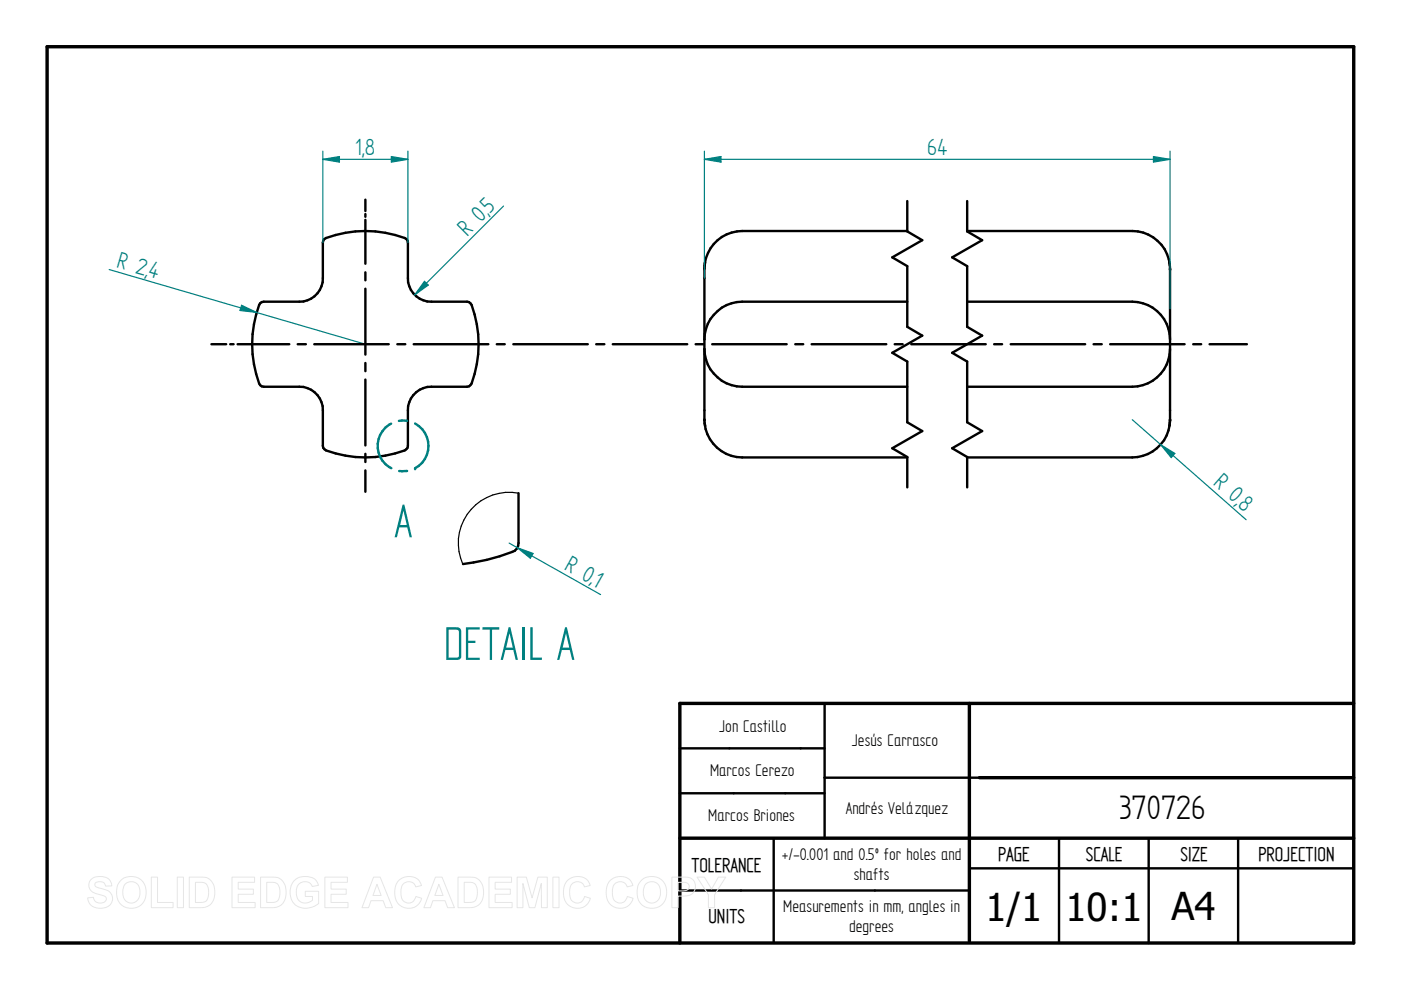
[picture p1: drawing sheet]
<svg xmlns="http://www.w3.org/2000/svg" width="297mm" height="210mm" viewBox="0 0 297 210" stroke-linecap="round" stroke-linejoin="round" font-family="sans-serif">
<path d="M10 9.9h277v190h-277zM205.5 149.1v50.5M287 149.1h-142.9v50.8M144.1 177.7h142.9M207.6 164.9h79.4" fill="none" stroke="#000" stroke-width=".72"/>
<g fill="none" stroke="#000" stroke-width=".51">
<path d="M149.3 57v31.9M149.5 55.6l-.2 1.4M192.4 42.6v6.5l3.1 1.8-6.3 3.7 3.2 1.8v12.9l3.1 1.9-6.3 3.6 3.2 1.9v12.8l3.1 1.9-6.3 3.6 3.2 1.9v6.4M192.4 49h-35.1a8 8 0 0 0-8 7.9M205.1 49h35a8.1 8.1 0 0 1 7.9 7.1M205.1 42.6v6.5l3.1 1.8-6.3 3.7 3.2 1.8v12.9l3.1 1.9-6.3 3.6 3.2 1.9v12.8l3.1 1.9-6.3 3.6 3.2 1.9v6.4M247.9 55.6l.2 1.4M248.1 57v31.9M55.2 64.3l.7-.3h7.6a4.9 4.9 0 0 0 4.9-5v-7.6l.4-.7a23.1 23.1 0 0 1 17.3 0l.4 .7v7.6a4.9 4.9 0 0 0 5 5h7.5l.7 .3a22.3 22.3 0 0 1 1.4 12.9l-1.1 4.1-.6 .6-7.9 .1a4.9 4.9 0 0 0-5 5v7.5l-.4 .8a22.3 22.3 0 0 1-12.9 1.3l-4.1-1.1-.6-.5-.1-8a4.9 4.9 0 0 0-4.9-5h-7.6l-.7-.3a23.1 23.1 0 0 1 0-17.4zM149.3 74a8.1 8.1 0 0 0 8 8h35.1M192.4 64h-35.1a8.1 8.1 0 0 0-8 8M205.1 64h35a8.1 8.1 0 0 1 8 8"/>
<path d="M248.1 74a8 8 0 0 1-8 8h-35M149.3 89l.2 1.3M149.4 89.8a8.1 8.1 0 0 0 7.9 7.2h35.1M248.1 89a8.1 8.1 0 0 1-8 8h-35M248.1 89l-.2 1.3M144.1 158.7h30.7M174.8 149.1v28.6M144.1 168.2h30.7M164 177.7v22.2M207.6 164.9h-32.8M224.5 177.7v22.2M243.5 177.7v22.2"/>
<path d="M262.5 177.7v22.2M144.1 188.8h61.4M205.5 184.1h81.5"/>
</g>
<path d="M149.3 57h.1M248.1 57h.1M149.3 88.9h.1M248.1 88.9h.1" fill="none" stroke="#000" stroke-width=".25"/>
<g fill="#000">
<circle cx="149.3" cy="57" r=".25"/>
<circle cx="248.1" cy="57" r=".25"/>
<circle cx="149.3" cy="88.9" r=".25"/>
<circle cx="149.3" cy="89" r=".25"/>
<circle cx="248.1" cy="88.9" r=".25"/>
<circle cx="248.1" cy="89" r=".25"/>
</g>
<path d="M90.8 94.5a5.3 5.3 0 0 1-2.8 4.8" fill="none" stroke="#008080" stroke-width=".51"/>
<circle cx="88" cy="99.3" r=".25" fill="#008080"/>
<path d="M82.9 89.8a5.3 5.3 0 0 0 .1 9.5M84.6 99.9h1.7M86.3 89.2h-1.7M88 89.8a5.4 5.4 0 0 1 2.8 4.7" fill="none" stroke="#008080" stroke-width=".51"/>
<path d="M109.9 104.6v10.5a1.89 1.89 0 0 1-1.3 1.9 42.1 42.1 0 0 1-10.4 2.6" fill="none" stroke="#000" stroke-width=".51"/>
<path d="M109.9 104.6a10.8 10.8 0 0 0-11.8 15" fill="none" stroke="#000" stroke-width=".25"/>
<path d="M23.2 57.2l54.3 15.8M51.2 64.7l3.2 1.6-3.5-.5z" fill="none" stroke="#008080" stroke-width=".25"/>
<path d="M51.2 64.7l3.2 1.6-3.5-.5z" fill="#008080"/>
<path d="M90 59.6l.8 .9-2.9 2zM106.8 43.7l-18.9 18.8" fill="none" stroke="#008080" stroke-width=".25"/>
<path d="M90 59.6l.8 .9-2.9 2z" fill="#008080"/>
<path d="M107.9 115.1l19.4 11M109.7 116.1l3.3 1.2-.6 1.1z" fill="none" stroke="#008080" stroke-width=".25"/>
<path d="M109.7 116.1l3.3 1.2-.6 1.1z" fill="#008080"/>
<path d="M240.1 89l24.1 21.2M246.1 94.3l3 1.8-.8 .9z" fill="none" stroke="#008080" stroke-width=".25"/>
<path d="M246.1 94.3l3 1.8-.8 .9z" fill="#008080"/>
<path d="M149.3 33.8l3.6-.6v1.2zM149.3 32v27M248.1 32v33.5" fill="none" stroke="#008080" stroke-width=".25"/>
<path d="M149.3 33.8l3.6-.6v1.2z" fill="#008080"/>
<path d="M244.6 33.2l3.5 .6-3.5 .6z" fill="none" stroke="#008080" stroke-width=".25"/>
<path d="M244.6 33.2l3.5 .6-3.5 .6z" fill="#008080"/>
<path d="M68.4 33.8l3.6-.6v1.2zM68.4 32v19.4M86.5 32v19.4M149.3 33.8h98.8" fill="none" stroke="#008080" stroke-width=".25"/>
<g fill="none" stroke="#000" stroke-width=".51">
<path d="M77.5 42.3v2.4M77.5 45.4v.6M77.5 46.6v9.3M77.5 57.7v1.7M44.8 73h3.2M48.8 73h.7M50.4 73h10.9M63.1 73h1.8M66.6 73h15.8M77.5 61.2v14M77.5 77v1.7M84.2 73h1.7"/>
<path d="M87.7 73h15.8M105.3 73h1.7M108.8 73h15.8M126.4 73h1.7M129.9 73h15.8M147.5 73h1.7M151 73h15.8M168.6 73h1.7M172.1 73h15.8M189.7 73h1.7M193.2 73h15.8M210.8 73h1.7"/>
<path d="M214.3 73h15.8M231.9 73h1.7M235.4 73h15.8M253 73h1.7M256.5 73h7.9M77.5 80.5v13.9M77.5 96.2v1.8M77.5 99.7v4.6"/>
</g>
<path d="M68.4 33.8l3.6-.6v1.2z" fill="#008080"/>
<path d="M83 33.2l3.5 .6-3.5 .6z" fill="none" stroke="#008080" stroke-width=".25"/>
<path d="M83 33.2l3.5 .6-3.5 .6z" fill="#008080"/>
<path d="M68.4 33.8h18.1" fill="none" stroke="#008080" stroke-width=".25"/>
<g fill="none" stroke="#e6e6e6" stroke-width=".21">
<path d="M19.3 186.5a3.1 3.1 0 0 1 4 .2l.4 1.1-1.3 .1a1.28 1.28 0 0 0-1-1 1.28 1.28 0 0 0-1.3 .5v.4a5.6 5.6 0 0 0 2.5 .9 1.98 1.98 0 0 1 1.2 2.4 1.98 1.98 0 0 1-2.2 1.5 2.48 2.48 0 0 1-3-2.2l1.2-.2a1.44 1.44 0 0 0 1.3 1.3 1.44 1.44 0 0 0 1.5-.9 1.18 1.18 0 0 0-1.4-.9 2.36 2.36 0 0 1-2.4-2l.1-.7zM25.8 186.5a3.3 3.3 0 0 1 3.9-.1 3.3 3.3 0 0 1 1.2 3.8 3.2 3.2 0 0 1-3.8 2.3 3.2 3.2 0 0 1-2.4-3.8 3 3 0 0 1 1.1-2.2zM26.5 187.5a1.87 1.87 0 0 1 2.2-.4 1.87 1.87 0 0 1 1 2.1 1.87 1.87 0 0 1-1.8 2.3 1.87 1.87 0 0 1-1.9-2.3l.1-.8zM32.1 186h1.3v5.3h3.3v1.1h-4.6zM37.6 186h1.3v6.4h-1.3zM40.1 186h2.4a2.79 2.79 0 0 1 3 3.3 2.79 2.79 0 0 1-2.9 3.1h-2.5zM41.4 187.1a2.64 2.64 0 0 1 2.5 .5 3.3 3.3 0 0 1-.3 3.5l-.8 .2h-1.4zM49.2 186h4.8v1.1h-3.5v1.4h3.2v1.1h-3.2v1.7h3.6v1.1h-4.9zM55.2 186h2.4a2.79 2.79 0 0 1 3.1 3.3 2.79 2.79 0 0 1-3 3.1h-2.5zM56.6 187.1a2.64 2.64 0 0 1 2.4 .5 3.3 3.3 0 0 1-.3 3.5l-.8 .2h-1.3zM62.3 186.8a3.6 3.6 0 0 1 4.6-.2l.6 1.1-1.3 .3a1.8 1.8 0 0 0-2.2-1 1.8 1.8 0 0 0-1.2 2.1 2.01 2.01 0 0 0 1.1 2.2 2.01 2.01 0 0 0 2.3-.4v-.8h-1.5v-1.1h2.9v2.6a3.8 3.8 0 0 1-5.5-.3 4 4 0 0 1 .2-4.5zM68.9 186h4.8v1.1h-3.5v1.4h3.2v1.1h-3.2v1.7h3.6v1.1h-4.9z"/>
<path d="M79.2 186h1.4l2.6 6.4h-1.4l-.6-1.4h-2.5l-.6 1.4h-1.4zM79.9 187.5l.9 2.4h-1.7zM84.5 186.7a2.87 2.87 0 0 1 4.9 1l-1.3 .3a1.6 1.6 0 0 0-1.8-1 1.6 1.6 0 0 0-1.3 1.7 2.19 2.19 0 0 0 1.3 2.7 1.55 1.55 0 0 0 1.9-1.3l1.2 .4a2.93 2.93 0 0 1-3.4 2 2.93 2.93 0 0 1-2.3-3.3v-.6a3.2 3.2 0 0 1 .8-1.9zM92.3 186h1.4l2.6 6.4h-1.4l-.5-1.4h-2.6l-.5 1.4h-1.4zM93 187.5l.9 2.4h-1.7zM97.1 186h2.4a2.79 2.79 0 0 1 3 3.3 2.79 2.79 0 0 1-2.9 3.1h-2.5zM98.4 187.1a2.64 2.64 0 0 1 2.4 .5 3.3 3.3 0 0 1-.2 3.5l-.9 .2h-1.3zM103.7 186h4.8v1.1h-3.5v1.4h3.2v1.1h-3.2v1.7h3.6v1.1h-4.9zM109.6 186h2l1.2 4.4 1.2-4.4h2v6.4h-1.2v-5.1l-1.4 5.1h-1.2l-1.3-5.1v5.1h-1.3zM117.2 186h1.3v6.4h-1.3zM120.3 186.7a2.87 2.87 0 0 1 4.8 1l-1.2 .3a1.6 1.6 0 0 0-1.9-1 1.6 1.6 0 0 0-1.2 1.7 2.19 2.19 0 0 0 1.3 2.7 1.55 1.55 0 0 0 1.8-1.3l1.3 .4a2.93 2.93 0 0 1-3.5 2 2.93 2.93 0 0 1-2.2-3.3v-.6a3.2 3.2 0 0 1 .8-1.9zM129.3 186.7a2.87 2.87 0 0 1 4.9 1l-1.2 .3a1.6 1.6 0 0 0-1.9-1 1.6 1.6 0 0 0-1.3 1.7 2.19 2.19 0 0 0 1.3 2.7 1.55 1.55 0 0 0 1.9-1.3l1.2 .4a2.93 2.93 0 0 1-3.4 2 2.93 2.93 0 0 1-2.3-3.3l.1-.6a3.2 3.2 0 0 1 .7-1.9z"/>
<path d="M136.2 186.5a3.3 3.3 0 0 1 3.9-.1 3.3 3.3 0 0 1 1.1 3.8 3.2 3.2 0 0 1-3.7 2.3 3.2 3.2 0 0 1-2.4-3.8 3 3 0 0 1 1.1-2.2zM136.9 187.5a1.87 1.87 0 0 1 2.2-.4 1.87 1.87 0 0 1 .9 2.1 1.87 1.87 0 0 1-1.8 2.3 1.87 1.87 0 0 1-1.8-2.3l.1-.8zM142.4 186h2.1a2.5 2.5 0 0 1 2.7 1 2.08 2.08 0 0 1-.1 2.2 2.08 2.08 0 0 1-2.1 .8h-1.2v2.4h-1.4zM143.8 187.1h.6a1.28 1.28 0 0 1 1.7 .9 1.22 1.22 0 0 1-1.6 .9h-.7zM147.8 186h1.5l1.6 2.5 1.4-2.5h1.6l-2.4 3.7v2.7h-1.3v-2.7z"/>
</g>
<g font-size="11.3" fill="#008080">
<text x="83.6" y="113.9">A</text>
<text x="94.1" y="139.9">DETAIL A</text>
</g>
<g font-size="8.1">
<text x="237.3" y="173.7">370726</text>
<text x="208.9" y="195.3">1/1</text>
<text x="225.9" y="195.3">10:1</text>
<text x="248.4" y="195.1">A4</text>
</g>
<g font-size="5.6" fill="#008080">
<text x="75.3" y="32.9">1,8</text>
<text x="196.6" y="32.9">64</text>
<text x="103.9" y="45.4" transform="rotate(-45 103.9 45.4)">5</text>
<text x="99" y="50.2" transform="rotate(-45 99 50.2)">R 0,</text>
<text x="24.6" y="56.7" transform="rotate(16 24.6 56.7)">R 2,</text>
<text x="31.2" y="58.6" transform="rotate(16 31.2 58.6)">4</text>
<text x="257" y="102.7" transform="rotate(41 257 102.7)">R 0,</text>
<text x="262.2" y="107.2" transform="rotate(41 262.2 107.2)">8</text>
<text x="119.5" y="120.6" transform="rotate(29 119.5 120.6)">R 0,</text>
<text x="125.4" y="124" transform="rotate(29 125.4 124)">1</text>
</g>
<g font-size="4.8">
<text x="146.6" y="184.8">TOLERANCE</text>
<text x="211.6" y="182.5">PAGE</text>
<text x="230.2" y="182.5">SCALE</text>
<text x="250.3" y="182.5">SIZE</text>
<text x="266.8" y="182.5">PROJECTION</text>
<text x="150.2" y="195.8">UNITS</text>
</g>
<g font-size="4.1">
<text x="152.5" y="155.1">Jon Castillo</text>
<text x="180.6" y="158.2">Jesús Carrasco</text>
<text x="150.5" y="164.5">Marcos Cerezo</text>
<text x="179.3" y="172.6">Andrés Velázquez</text>
<text x="150.2" y="174.1">Marcos Briones</text>
<text x="165.8" y="182.4">+/-0.001 and 0.5º for holes and</text>
<text x="181" y="186.6">shafts</text>
<text x="166.1" y="193.5">Measurements in mm, angles in</text>
<text x="180" y="197.6">degrees</text>
</g>
</svg>
